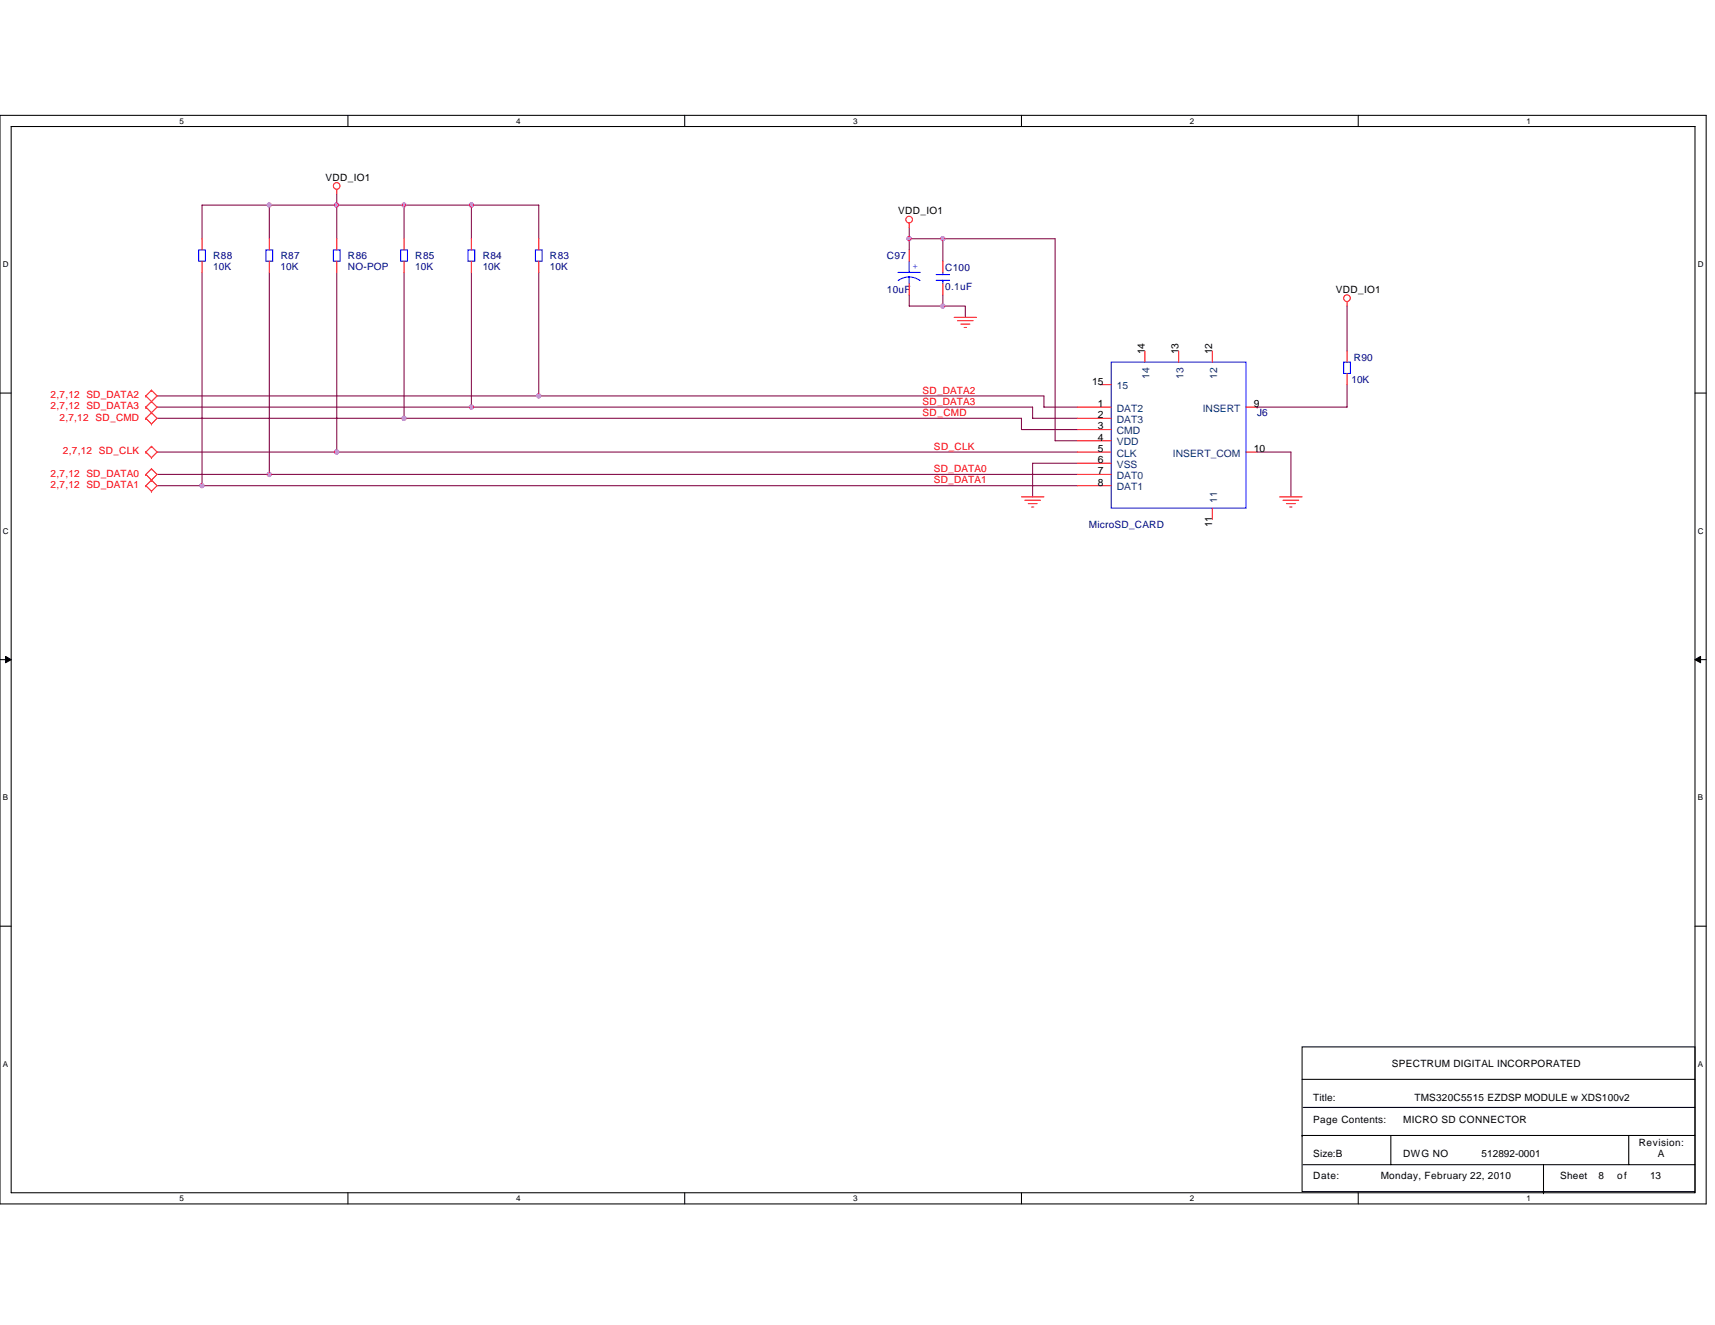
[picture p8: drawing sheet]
<svg xmlns="http://www.w3.org/2000/svg" width="279mm" height="216mm" viewBox="0 0 279 216" stroke-linecap="round" stroke-linejoin="round" font-family="sans-serif">
<path d="M0 18.8h278v177.4h-278zM1.8 20.6h274.3v173.8h-274.3z" fill="none" stroke="#000" stroke-width=".17"/>
<g fill="#fff">
<path d="M29.3 19h.7v1.4h-.7z"/>
<path d="M29.3 194.5h.7v1.5h-.7z"/>
</g>
<path d="M56.7 18.8v1.8M56.7 194.4v1.8" fill="none" stroke="#000" stroke-width=".17"/>
<g fill="#fff">
<path d="M84.1 19h.7v1.4h-.7z"/>
<path d="M84.1 194.5h.7v1.5h-.7z"/>
</g>
<path d="M111.5 18.8v1.8M111.5 194.4v1.8" fill="none" stroke="#000" stroke-width=".17"/>
<g fill="#fff">
<path d="M139 19h.7v1.4h-.7z"/>
<path d="M139 194.5h.7v1.5h-.7z"/>
</g>
<path d="M166.4 18.8v1.8M166.4 194.4v1.8" fill="none" stroke="#000" stroke-width=".17"/>
<g fill="#fff">
<path d="M193.8 19h.8v1.4h-.8z"/>
<path d="M193.8 194.5h.8v1.5h-.8z"/>
</g>
<path d="M221.3 18.8v1.8M221.3 194.4v1.8" fill="none" stroke="#000" stroke-width=".17"/>
<g fill="#fff">
<path d="M248.7 19h.7v1.4h-.7z"/>
<path d="M248.7 194.5h.7v1.5h-.7z"/>
<path d="M.5 42.3h.9v1.5h-.9z"/>
<path d="M276.6 42.3h1v1.5h-1z"/>
<path d="M.5 85.8h.9v1.4h-.9z"/>
<path d="M276.6 85.8h1v1.4h-1z"/>
</g>
<path d="M0 64.1h1.8M276.1 64.1h1.9" fill="none" stroke="#000" stroke-width=".17"/>
<g fill="#fff">
<path d="M.5 129.2h.8v1.5h-.8z"/>
<path d="M276.6 129.2h.9v1.5h-.9z"/>
</g>
<path d="M0 107.5h1.8M276.1 107.5h1.9" fill="none" stroke="#000" stroke-width=".17"/>
<path d="M.9 107l.9 .5-.9 .5zM276.1 107.5l1-.5v1z" fill="#000" stroke="#000" stroke-width=".16"/>
<g fill="#fff">
<path d="M.5 172.6h.8v1.5h-.8z"/>
<path d="M276.6 172.6h.9v1.5h-.9z"/>
</g>
<path d="M0 150.9h1.8M276.1 150.9h1.9M212.1 170.6h64v23.6h-64zM212.1 175.9h64M212.1 185h.1M212.1 185h64M212.3 189.8h63.8M212.3 180.4h63.8M226.6 185v4.8M251.5 194.4h.1M251.5 189.8v4.6M265.3 185v4.8" fill="none" stroke="#000" stroke-width=".17"/>
<g fill="none" stroke="#800040" stroke-width=".17">
<path d="M43.9 33.4h11v5.5M43.9 33.4v5.5M43.9 33.4h-11v5.5M54.9 31.6v1.8h10.9M65.8 33.4v5.5M65.8 33.4h11M76.8 33.4h11v5.5M76.8 33.4v5.5M148.1 38.9v1.8M148.1 37.1v1.8M148.1 38.9h5.5M153.6 38.9v3.7"/>
<path d="M153.6 38.9h18.3v32.9h3.7M32.9 44.4v34.7M43.9 44.4v32.9M54.9 44.4v29.3M65.8 44.4v23.8M76.8 44.4v21.9M87.8 44.4v20.1M148.1 48v1.9h5.5M153.6 49.9h3.7v1.8M153.6 48v1.9M219.5 49.9v7.3M25.6 68.2h40.2"/>
<path d="M25.6 77.3h18.3M25.6 64.5h62.2M25.6 79.1h7.3M25.6 66.3h51.2M25.6 73.7h29.3M32.9 79.1h.1M32.9 79.1h142.7M43.9 77.3h.1M43.9 77.3h131.7M54.9 73.7h.1M54.9 73.7h120.7M65.8 68.2h100.6v1.8h9.2"/>
<path d="M65.8 68.2h.1M76.8 66.3h91.4v1.9h7.4M76.8 66.3h.1M87.8 64.5h82.3v1.8h5.5M87.8 64.5h.1M175.6 75.5h-7.4v5.5M204.8 73.7h5.5v7.3M204.8 66.3h.1M219.5 62.7v3.6h-14.7"/>
</g>
<g fill="none" stroke="#f00" stroke-width=".17">
<path d="M32.9 38.9v1.8M43.9 38.9v1.8M54.9 30.9v.7M54.9 38.9v1.8M65.8 38.9v1.8M76.8 38.9v1.8M87.8 38.9v1.8M148.1 36.3v.8M32.9 42.6v1.8M43.9 42.6v1.8M54.9 42.6v1.8M65.8 42.6v1.8"/>
<path d="M76.8 42.6v1.8M87.8 42.6v1.8M148.1 40.7v1.9M148.1 46.2v1.8M153.6 42.6v1.8M153.6 46.2v1.8M155.4 51.7h3.7M156 52.3h2.5M156.5 52.8h1.5M157.1 53.4h.4M186.5 57.2v1.8M192 57.2v1.8"/>
<path d="M197.5 57.2v1.8M219.5 49.1v.8M219.5 57.2v1.8M23.8 64.5h.1M23.8 66.3h.1M23.8 77.3h.1M23.8 73.7h.1M23.8 68.2h.1M23.8 79.1h.1M23.8 64.5l1.8 1.8-1.8 1.9M23.8 66.3l1.8 1.9-.9 .9M23.8 77.3l.9 .9"/>
<path d="M23.8 73.7l.9 .9M23.8 68.2l.9 .9M23.8 79.1l.9 1M24.7 65.4h.1M24.7 63.6h.1M24.7 67.2h.1M24.7 78.2h.1M24.7 76.4h.1M24.7 74.6h.1M24.7 72.7h.1M24.7 69.1h.1M24.7 63.6l.9 .9-1.8 1.8"/>
<path d="M24.7 63.6l-.9 .9M24.7 76.4l.9 .9-.9 .9M24.7 76.4l-.9 .9M24.7 72.7l.9 1-.9 .9M24.7 72.7l-.9 1M24.7 78.2l.9 .9-.9 1M24.7 78.2l-.9 .9M175.6 68.2h5.4M175.6 70h5.4M175.6 71.8h5.4M175.6 73.7h5.4M175.6 75.5h5.4"/>
<path d="M175.6 77.3h5.4M175.6 79.1h5.4M175.6 66.3h5.4M179.2 62.7h1.8M203 73.7h1.8M203 66.3h1.8M219.5 60.9v1.8M24.7 80.1h.1M166.4 81h3.7M167 81.5h2.5M167.5 82.1h1.5M168.1 82.6h.3"/>
<path d="M197.5 82.8v1.8M208.5 81h3.6M209 81.5h2.6M209.6 82.1h1.4M210.1 82.6h.4"/>
<circle cx="54.9" cy="30.3" r=".54"/>
<circle cx="148.1" cy="35.8" r=".54"/>
<circle cx="219.4" cy="48.6" r=".54"/>
</g>
<g fill="none" stroke="#00f" stroke-width=".17">
<path d="M32.4 40.7h1.1v1.9h-1.1zM43.3 40.7h1.1v1.9h-1.1zM54.3 40.7h1.1v1.9h-1.1zM65.3 40.7h1.1v1.9h-1.1zM76.2 40.7h1.1v1.9h-1.1zM87.2 40.7h1.1v1.9h-1.1zM146.3 44.4h3.6M146.3 45.7a2.96 2.96 0 0 1 3.6 0M148.1 45.1v1.1M148.1 42.6v1.8M152.5 45.7h2.2M152.5 44.7h2.2"/>
<path d="M153.6 44.4v.3M153.6 45.7h.1M153.6 45.7v.5M181 59h22v23.8h-22zM218.9 59h1.1v1.9h-1.1z"/>
</g>
<g fill="#f0f" stroke="#f0f" stroke-width=".17">
<circle cx="65.8" cy="33.4" r=".35"/>
<circle cx="76.8" cy="33.4" r=".36"/>
<circle cx="54.8" cy="33.4" r=".36"/>
<circle cx="43.9" cy="33.4" r=".35"/>
<circle cx="43.9" cy="77.3" r=".36"/>
<circle cx="153.6" cy="49.9" r=".36"/>
<circle cx="148.1" cy="38.9" r=".35"/>
<circle cx="65.8" cy="68.2" r=".36"/>
<circle cx="87.8" cy="64.5" r=".36"/>
<circle cx="54.8" cy="73.6" r=".36"/>
<circle cx="153.6" cy="38.9" r=".35"/>
<circle cx="32.9" cy="79.1" r=".35"/>
<circle cx="76.8" cy="66.3" r=".36"/>
</g>
<g font-size="1.7">
<text x="186.5" y="57.7" transform="rotate(-90 186.5 57.7)">14</text>
<text x="192" y="57.7" transform="rotate(-90 192 57.7)">13</text>
<text x="197.5" y="57.7" transform="rotate(-90 197.5 57.7)">12</text>
<text x="177.9" y="62.7">15</text>
<text x="178.8" y="68.1">2</text>
<text x="178.8" y="70">3</text>
<text x="178.8" y="71.8">4</text>
<text x="178.8" y="66.3">1</text>
<text x="204.3" y="66.3">9</text>
<text x="178.8" y="73.6">5</text>
<text x="178.8" y="75.5">6</text>
<text x="178.8" y="77.3">7</text>
<text x="204.3" y="73.6">10</text>
<text x="178.8" y="79.1">8</text>
<text x="197.5" y="85.9" transform="rotate(-90 197.5 85.9)">11</text>
</g>
<g font-size="1.7" fill="#004080">
<text x="181.9" y="63.4">15</text>
<text x="187.3" y="61.8" transform="rotate(-90 187.3 61.8)">14</text>
<text x="192.8" y="61.8" transform="rotate(-90 192.8 61.8)">13</text>
<text x="198.3" y="61.8" transform="rotate(-90 198.3 61.8)">12</text>
<text x="181.9" y="68.9">DAT3</text>
<text x="181.9" y="70.7">CMD</text>
<text x="181.9" y="67.1">DAT2</text>
<text x="195.9" y="67.1">INSERT</text>
<text x="181.9" y="72.6">VDD</text>
<text x="181.9" y="74.4">CLK</text>
<text x="181.9" y="76.2">VSS</text>
<text x="191.1" y="74.4">INSERT_COM</text>
<text x="181.9" y="78">DAT0</text>
<text x="181.9" y="79.9">DAT1</text>
<text x="198.3" y="81.9" transform="rotate(-90 198.3 81.9)">11</text>
</g>
<g font-size="1.6">
<text x="53" y="29.4">VDD_IO1</text>
<text x="146.3" y="34.9">VDD_IO1</text>
<text x="217.6" y="47.7">VDD_IO1</text>
<text x="226.8" y="173.9">SPECTRUM DIGITAL INCORPORATED</text>
<text x="214" y="179.4">Title:</text>
<text x="230.4" y="179.4">TMS320C5515 EZDSP MODULE w XDS100v2</text>
<text x="214" y="183">Page Contents:</text>
<text x="228.6" y="183">MICRO SD CONNECTOR</text>
<text x="214" y="188.5">Size:B</text>
<text x="228.6" y="188.5">DWG NO</text>
<text x="241.4" y="188.5">512892-0001</text>
<text x="267" y="186.7">Revision:</text>
<text x="270.1" y="188.5">A</text>
<text x="214" y="192.2">Date:</text>
<text x="224.9" y="192.2">Monday, February 22, 2010</text>
<text x="254.2" y="192.2">Sheet</text>
<text x="260.4" y="192.2">8</text>
<text x="263.5" y="192.2">of</text>
<text x="268.8" y="192.2">13</text>
</g>
<g font-size="1.6" fill="#000080">
<text x="34.7" y="42.2">R88</text>
<text x="34.7" y="44">10K</text>
<text x="45.7" y="44">10K</text>
<text x="45.7" y="42.2">R87</text>
<text x="56.7" y="42.2">R86</text>
<text x="56.7" y="44">NO-POP</text>
<text x="67.6" y="42.2">R85</text>
<text x="67.6" y="44">10K</text>
<text x="78.6" y="42.2">R84</text>
<text x="78.6" y="44">10K</text>
<text x="89.6" y="42.2">R83</text>
<text x="89.6" y="44">10K</text>
<text x="144.5" y="42.2">C97</text>
<text x="144.5" y="47.7">10uF</text>
<text x="154" y="47.3">0.1uF</text>
<text x="154" y="44.2">C100</text>
<text x="220.5" y="58.9">R90</text>
<text x="220.2" y="62.3">10K</text>
<text x="204.8" y="67.8">J6</text>
<text x="177.4" y="86.1">MicroSD_CARD</text>
</g>
<text font-size="1.6" fill="#00f" x="148.7" y="43.8">+</text>
<g font-size="1.6" fill="#f00">
<text x="8.2" y="64.9">2,7,12 SD_DATA2</text>
<text x="150.3" y="66">SD_DATA3</text>
<text x="150.3" y="64.2">SD_DATA2</text>
<text x="8.2" y="66.7">2,7,12 SD_DATA3</text>
<text x="9.7" y="68.6">2,7,12 SD_CMD</text>
<text x="150.3" y="67.8">SD_CMD</text>
<text x="8.2" y="77.7">2,7,12 SD_DATA0</text>
<text x="10.2" y="74">2,7,12 SD_CLK</text>
<text x="152.1" y="73.3">SD_CLK</text>
<text x="152.1" y="76.9">SD_DATA0</text>
<text x="8.2" y="79.5">2,7,12 SD_DATA1</text>
<text x="152.1" y="78.8">SD_DATA1</text>
</g>
<g font-size="1.3">
<text x="29.3" y="20.2">5</text>
<text x="84.1" y="20.2">4</text>
<text x="139" y="20.2">3</text>
<text x="193.8" y="20.2">2</text>
<text x="248.7" y="20.2">1</text>
<text x=".5" y="43.5">D</text>
<text x="276.6" y="43.5">D</text>
<text x=".5" y="87">C</text>
<text x="276.6" y="87">C</text>
<text x=".5" y="130.4">B</text>
<text x="276.6" y="130.4">B</text>
<text x=".5" y="173.8">A</text>
<text x="276.6" y="173.8">A</text>
<text x="29.3" y="195.7">5</text>
<text x="84.1" y="195.7">4</text>
<text x="139" y="195.7">3</text>
<text x="193.8" y="195.7">2</text>
<text x="248.7" y="195.7">1</text>
</g>
</svg>
